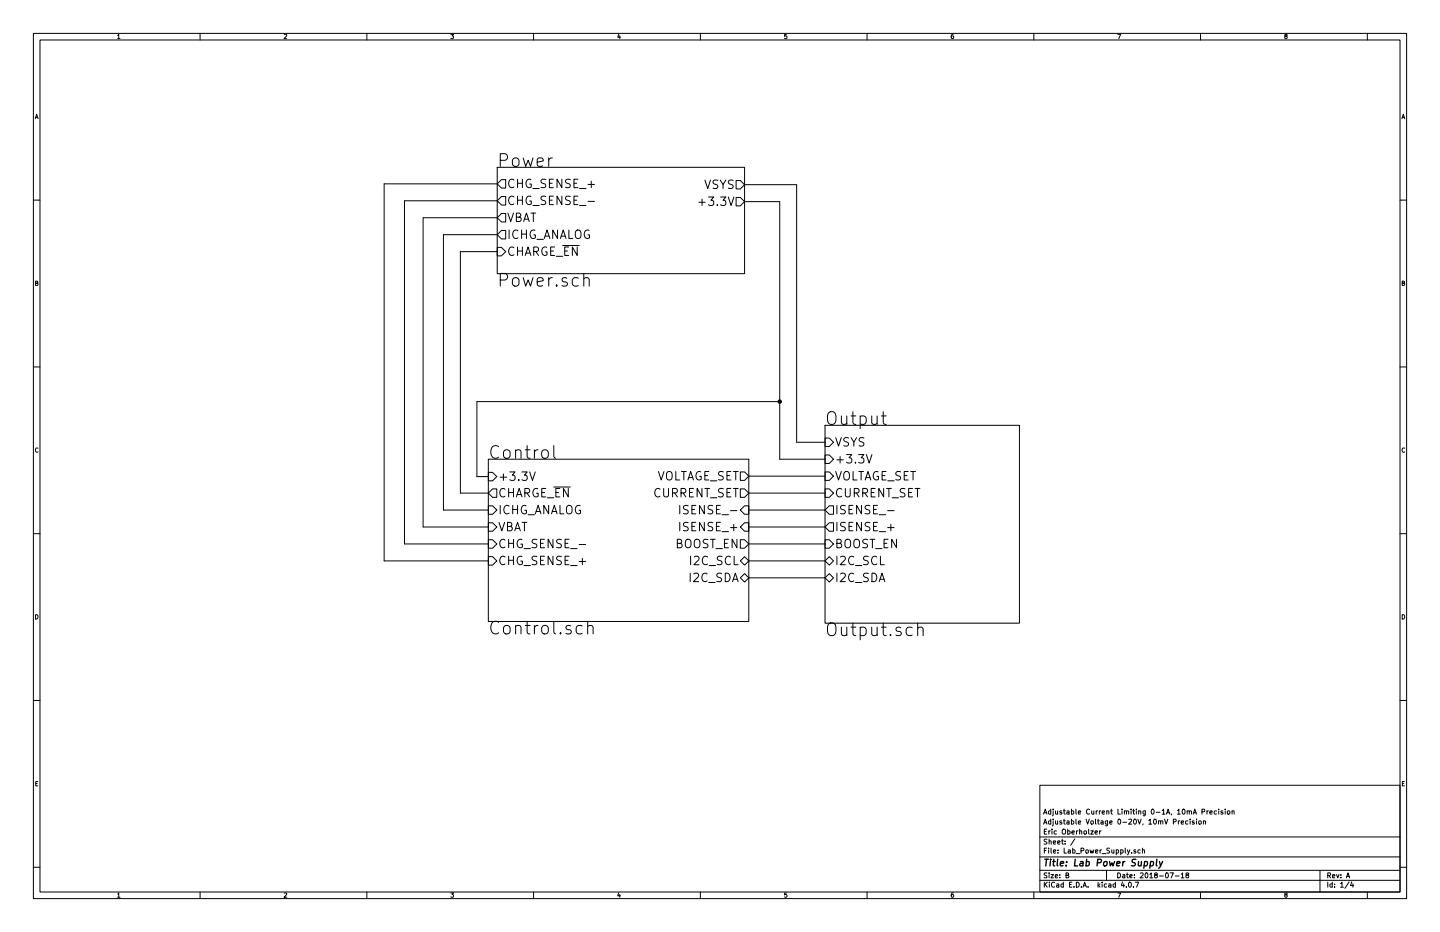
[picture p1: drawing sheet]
EESchema Schematic File Version 4
LIBS:Lab_Power_Supply-cache
EELAYER 26 0
EELAYER END
$Descr B 17000 11000
encoding utf-8
Sheet 1 4
Title "Lab Power Supply"
Date "2018-07-18"
Rev "A"
Comp "Eric Oberholzer"
Comment1 "Adjustable Voltage 0-20V, 10mV Precision"
Comment2 "Adjustable Current Limiting 0-1A, 10mA Precision"
Comment3 ""
Comment4 ""
$EndDescr
$Sheet
S 5870 1975 2920 1255
U 5AA5B885
F0 "Power" 150
F1 "Power.sch" 150
F2 "CHARGE_~EN~" I L 5870 2970 100
F3 "ICHG_ANALOG" O L 5870 2770 100
F4 "VSYS" O R 8790 2180 100
F5 "VBAT" O L 5870 2570 100
F6 "+3.3V" O R 8790 2380 100
F7 "CHG_SENSE_+" O L 5870 2170 100
F8 "CHG_SENSE_-" O L 5870 2370 100
$EndSheet
Wire Wire Line
	8840 6020 9740 6020
Wire Wire Line
	8840 6220 9740 6220
Wire Wire Line
	8840 5820 9740 5820
Wire Wire Line
	8840 5620 9740 5620
Wire Wire Line
	9740 5220 9405 5220
Wire Wire Line
	9740 5420 9205 5420
Wire Wire Line
	5765 5625 5630 5625
Wire Wire Line
	5630 5625 5630 4740
Wire Wire Line
	5765 5820 5435 5820
Wire Wire Line
	5765 6020 5235 6020
Wire Wire Line
	5765 6220 4995 6220
$Sheet
S 9740 5020 2295 2335
U 5AA65A43
F0 "Output" 150
F1 "Output.sch" 150
F2 "+3.3V" I L 9740 5420 100
F3 "VSYS" I L 9740 5220 100
F4 "VOLTAGE_SET" I L 9740 5620 100
F5 "CURRENT_SET" I L 9740 5820 100
F6 "ISENSE_-" O L 9740 6020 100
F7 "ISENSE_+" O L 9740 6220 100
F8 "BOOST_EN" I L 9740 6420 100
F9 "I2C_SDA" B L 9740 6820 100
F10 "I2C_SCL" B L 9740 6620 100
$EndSheet
Wire Wire Line
	5435 5820 5435 2970
Wire Wire Line
	5435 2970 5870 2970
Wire Wire Line
	5235 6020 5235 2770
Wire Wire Line
	5235 2770 5870 2770
Wire Wire Line
	4995 6220 4995 2570
Wire Wire Line
	4995 2570 5870 2570
Wire Wire Line
	5765 6420 4775 6420
Wire Wire Line
	4775 6420 4775 2370
Wire Wire Line
	4775 2370 5870 2370
Wire Wire Line
	5765 6620 4535 6620
Wire Wire Line
	4535 6620 4535 2170
Wire Wire Line
	4535 2170 5870 2170
Wire Wire Line
	9405 5220 9405 2180
Wire Wire Line
	9405 2180 8790 2180
Wire Wire Line
	8790 2380 9205 2380
Wire Wire Line
	9205 2380 9205 4740
Wire Wire Line
	5630 4740 9205 4740
Connection ~ 9205 4740
Wire Wire Line
	8840 6420 9740 6420
$Sheet
S 5765 5420 3075 1915
U 5AA376A9
F0 "Control" 150
F1 "Control.sch" 150
F2 "CHARGE_~EN~" O L 5765 5820 100
F3 "ICHG_ANALOG" I L 5765 6020 100
F4 "+3.3V" I L 5765 5625 100
F5 "VBAT" I L 5765 6220 100
F6 "VOLTAGE_SET" O R 8840 5620 100
F7 "CURRENT_SET" O R 8840 5820 100
F8 "ISENSE_-" I R 8840 6020 100
F9 "ISENSE_+" I R 8840 6220 100
F10 "CHG_SENSE_-" I L 5765 6420 100
F11 "CHG_SENSE_+" I L 5765 6620 100
F12 "BOOST_EN" O R 8840 6420 100
F13 "I2C_SCL" B R 8840 6620 100
F14 "I2C_SDA" B R 8840 6820 100
$EndSheet
Wire Wire Line
	8840 6620 9740 6620
Wire Wire Line
	9740 6820 8840 6820
Wire Wire Line
	9205 4740 9205 5420
$EndSCHEMATC
